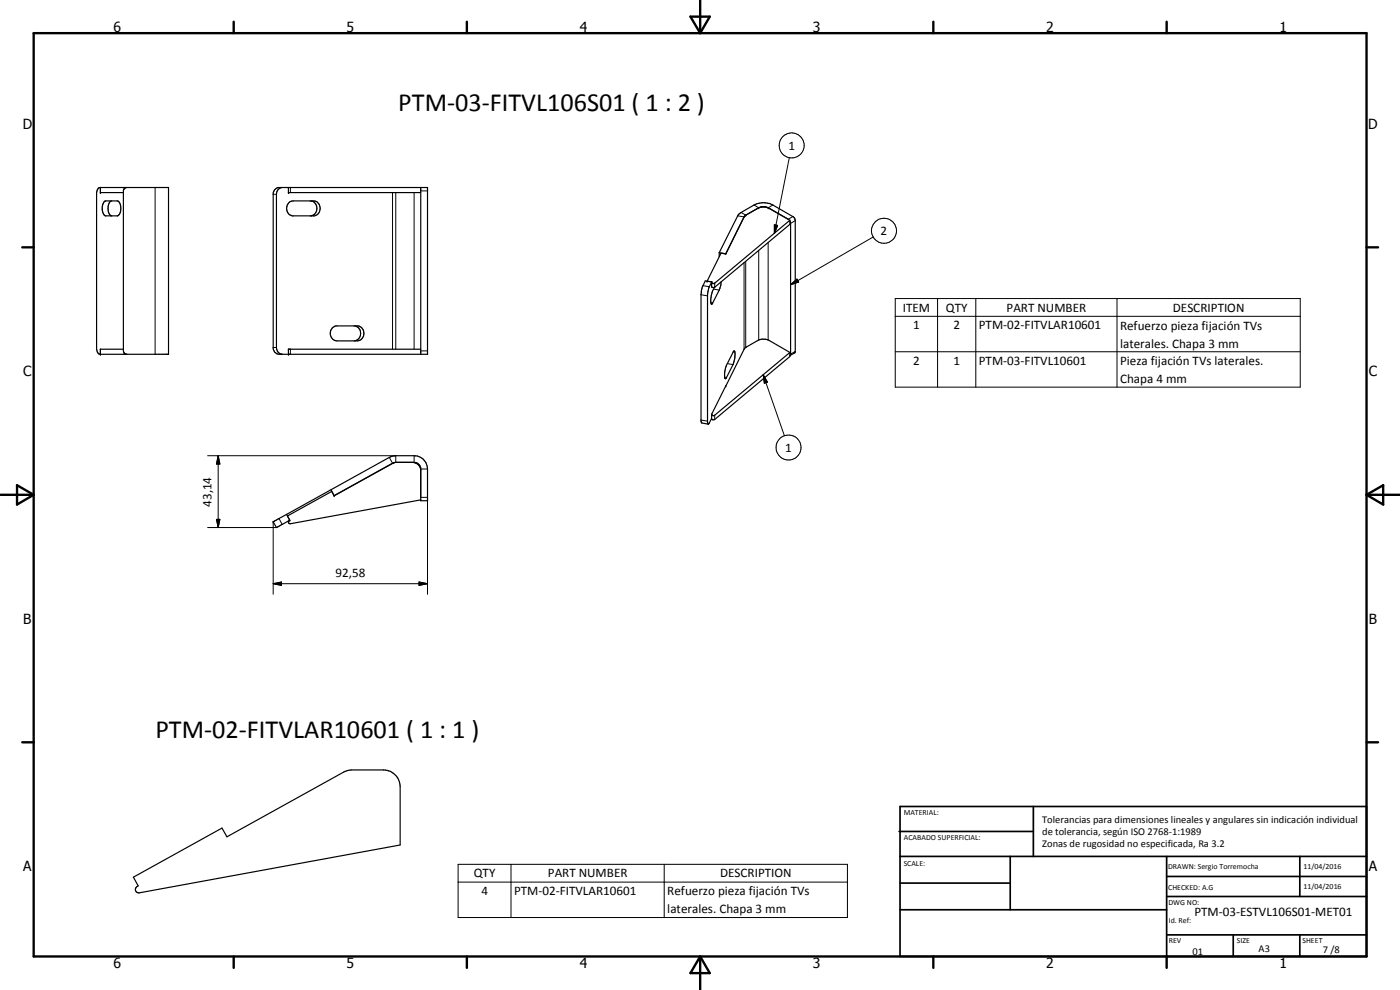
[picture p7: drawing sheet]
<svg xmlns="http://www.w3.org/2000/svg" width="420mm" height="297mm" viewBox="0 0 420 297" stroke-linecap="round" stroke-linejoin="round" font-family="sans-serif">
<g fill="none" stroke="#000" stroke-width=".35">
<path d="M29.5 56.6l.5-.3h20.6v50h-20.6l-.8-.7-.2-1v-46.7zM30.1 56.3v1.5h6.9M37.3 56.6l-.3 .7v48l.3 .6M37.3 56.3v.3M38 56.3l-.7 .3M82.4 57l.7-.6 .6-.1h44.6v50h-44.6l-.6-.1-.7-.6-.4-1v-46.7zM84.7 56.3a1.97 1.97 0 0 0-1.7 2v46a1.95 1.95 0 0 0 1.7 2M86.6 56.3v1.5h39.7M126.3 56.3v50M31.3 60.5l.5-.2h3.4a2.82 2.82 0 0 1 .9 3.5l-.8 1h-3.7a3.3 3.3 0 0 1-.3-4.3zM33.5 60.3a2.82 2.82 0 0 0-.9 3.5l.7 1M86.8 60.7l1.2-.4h6.1a2.3 2.3 0 0 1 2 2.1 2.3 2.3 0 0 1-1.7 2.4h-6.7a2.4 2.4 0 0 1-.9-4.1z"/>
<path d="M93.1 60.3a2.29 2.29 0 0 1 2 2.1 2.29 2.29 0 0 1-1.7 2.4M215.8 75.8v1.2M215.8 75.8l2 .4M217.8 76.2h.1M217.8 76.2l-1.4-.3-4.2 8.5 1.4 .3M223.4 64.9l-5.6 11.3M223.6 64.8l4-2.4a2.8 2.8 0 0 1 2.9 0l6 3.4M223.6 64.7l-5.8 11.5M223.6 64.8l-.1 .1M227.7 62.4l-4.1 2.3M227.9 62.3a4.1 4.1 0 0 1 3 .2l6.2 3.6M237.1 66.4l.2 .6v39.3l-.2 .4 1.4-.8 .2-.3v-39.6l-.6-.9-6.2-3.6a6.1 6.1 0 0 0-5.6 0l-3.9 2.3-.9 .7-5.7 11.3"/>
<path d="M237.1 66.1v1.2l-22.6 18.9-.9-.1v-1.3M237.1 66.1l-22.6 18.9-.6 .1-.3-.3M99.7 98.4l1.1-.6h6.7a2.3 2.3 0 0 1 1.7 2.4 2.3 2.3 0 0 1-2 2.1h-6.1a2.29 2.29 0 0 1-1.9-1.5 2.29 2.29 0 0 1 .5-2.4zM106.6 97.8a2.3 2.3 0 0 1 1.6 2.4 2.3 2.3 0 0 1-2 2.1M213.6 84.6l-1.9-.3-.9 1.8-.4 2.3v37.9l.2 .6 1.9 .4M213.6 84.6l-.9 1.9-.4 1.9 .2 38.8 .1 .1 .3-.4 .7-1.4M213.6 84.6v.1M213.6 84.7v.1M216.4 84.5l-.6 2.5-2 4.1-.2 .2-.2-.2a7.3 7.3 0 0 1 1-4.9M37 104.8h-6.9v1.5M37.3 105.9l.7 .4M37.3 105.9v.4"/>
<path d="M126.3 104.8h-39.7v1.5M217.7 113.6h.1M217.8 115.8h.1M220.2 105.4v-.1a1.8 1.8 0 0 1 .3 1.9l-.5 2.2-2.3 4.2a5 5 0 0 1 .2-3.6zM237.1 105.7l-6.5-3.7a3.7 3.7 0 0 0-3.2 .2l-3.4 1.9-.7 .6-9.7 19.5M237.1 105.7v1.3l-22.6 18.9-.9-.1v-1.3M237.1 105.7l-22.6 18.9-.6 .1-.3-.2M118.8 138.7l-1 .3-17.5 9.7-1-1.8M123.8 138.7a2.57 2.57 0 0 1 2.5 2.2M213.6 124.2v.2M213.6 124.4v.1M83 158.3h.1"/>
<path d="M86 154.3l-4 2.2 1 1.8M86 154.3l.9 1.8-3.9 2.2M126.3 150l-39.1 7.1a.52 .52 0 0 1-.6-.4 .52 .52 0 0 1 .4-.6l-.7-1.3 13.3-7.4 .7 1.4 18.1-10 5.9-.1a2.07 2.07 0 0 1 2 1.7v9.8h2v-9.5a4 4 0 0 0-4-4h-5.5l-2 .5-30.8 17.1M40 263.2l26.6-14.7 1.5 2.6 35.5-19.7 2-.4h9.5a5 5 0 0 1 5 5v17.5l-78.3 14.4a1.05 1.05 0 0 1-1.2-.9 1.05 1.05 0 0 1 .9-1.2z"/>
</g>
<g fill="none" stroke="#000" stroke-width=".3">
<path d="M30.1 56.3v1.5M46.6 56.3v50M82 58.3h1M87.2 56.3v1.5M117.8 57.8v47M118.8 57.8v47M124.3 57.8v47M126.3 57.3h2M236.9 47.3l-4.5 22.7M221.4 64.8l1.9 .4M222.4 63.8l1.4 .8M223.3 78.8v26"/>
<path d="M223.8 64.6h.1M223.8 78.4v25.8M226.3 61.5l1.4 .9M227.7 62.4h.1M227.7 75.1v26.9M230.5 62.4h.1M230.5 72.8v29.2M231.9 61.5l-1.4 .9M232.4 67.4l1 .2-1 2.4zM237.9 65l-1.4 .8M238.7 66.2l-1.4 .8M262 71.1l-24.7 14.3"/>
<path d="M210.4 88.4l1.9 .4M211 85.7l1.9 .3M213.3 90.8l.6 .1M214.2 86.7l1.6 .3M214.5 85v1.2M237.3 85.4l1.9-1.7 .5 .9zM268.7 89.6h121.5v26.6h-121.5zM268.7 94.9h121.5M281.4 89.6v26.6M292.9 89.6v26.6M335.2 89.6v26.6M30.1 104.8v1.5"/>
<path d="M82 104.3h1M87.2 104.8v1.5M126.3 105.3h2M217.5 113.2h.5M218.3 109.1l1.7 .3M229.1 112.4l1.2 2.3-.9 .3zM229.1 112.4l6.3 18.3M238.7 105.5l-1.4 .8M268.7 105.5h121.5M62.3 136.7h56.5v2M65.5 136.7l.5 2.5h-1zM65.5 136.7v21.6"/>
<path d="M116.8 137.2l1 1.8M124.3 136.7v2M210.4 126l1.9 .4M214.5 124.6v1.3M62.3 158.3h20.7M65 155.8h1l-.5 2.5zM82 156.5v21.8M83.7 155.6l1 1.8M126.3 149.2h2v29.1M126.3 140.7h2M82 175.1l2.5-.5v1zM82 175.1h46.3"/>
<path d="M125.8 174.6l2.5 .5-2.5 .5zM137.5 259.3h116.8v16h-116.8zM153.4 259.3v16M199.3 259.3v16M137.5 264.7h116.8"/>
<circle cx="237.6" cy="43.6" r="3.8"/>
<circle cx="265.3" cy="69.2" r="3.8"/>
<circle cx="236.6" cy="134.3" r="3.8"/>
</g>
<g fill="#000">
<circle cx="30.1" cy="56.3" r=".18"/>
<circle cx="30.1" cy="57.8" r=".18"/>
<circle cx="86.6" cy="57.8" r=".18"/>
<circle cx="86.6" cy="56.3" r=".18"/>
<circle cx="212.2" cy="84.4" r=".18"/>
<circle cx="30.1" cy="106.3" r=".18"/>
<circle cx="30.1" cy="104.8" r=".18"/>
<circle cx="86.6" cy="104.8" r=".18"/>
<circle cx="86.6" cy="106.3" r=".18"/>
<circle cx="217.8" cy="115.8" r=".18"/>
<circle cx="82" cy="156.5" r=".18"/>
<circle cx="86.9" cy="156.1" r=".18"/>
<circle cx="100.3" cy="148.7" r=".18"/>
</g>
<g fill="none" stroke="#000" stroke-width=".71">
<path d="M10.1 9.9h400v277.1h-400zM70.1 6.5v3.4M140.1 6.5v3.4M207.2 5h5.8l-2.9 4.9zM210.1 0v9.9M280.1 6.5v3.4M350.1 6.5v3.4M6.7 74.2h3.4M410.1 74.2h3.5M.1 148.5h10M5.1 145.6l5 2.9-5 2.9zM410.1 148.5h10"/>
<path d="M410.1 148.5l5-2.9v5.8zM6.7 222.7h3.4M410.1 222.7h3.5M70.1 287v3.4M140.1 287v3.4M210.1 287v10M210.1 287l2.9 5h-5.8zM280.1 287v3.4M350.1 287v3.4"/>
</g>
<g fill="none" stroke="#000" stroke-width=".51">
<path d="M269.8 249.5h40.3M270.1 242h140v45h-140zM270.1 257h140M303.2 257v16M310.1 242v15M350.1 257v30M390.1 257v12M270.1 265h33.1M270.1 273h80M350.1 269h60M350.1 263h60M350.1 280.5h60"/>
<path d="M370.1 280.5v6.5M390.1 280.5v6.5"/>
</g>
<path d="M232.4 67.4l1 .2-1 2.4zM237.3 85.4l1.9-1.7 .5 .9zM229.1 112.4l1.2 2.3-.9 .3zM65.5 136.7l.5 2.5h-1zM65 155.8h1l-.5 2.5zM82 175.1l2.5-.5v1zM125.8 174.6l2.5 .5-2.5 .5z" fill="#000"/>
<g font-size="7.9">
<text x="119.5" y="33.3">PTM-03-FITVL106S01 ( 1 : 2 )</text>
<text x="46.6" y="221.5">PTM-02-FITVLAR10601 ( 1 : 1 )</text>
</g>
<g font-size="4.2">
<text x="34" y="9.6">6</text>
<text x="104" y="9.6">5</text>
<text x="174" y="9.6">4</text>
<text x="244" y="9.6">3</text>
<text x="314" y="9.6">2</text>
<text x="384" y="9.6">1</text>
<text x="6.8" y="38.7">D</text>
<text x="410.6" y="38.7">D</text>
<text x="7" y="112.9">C</text>
<text x="410.8" y="112.9">C</text>
<text x="7" y="187.1">B</text>
<text x="410.8" y="187.1">B</text>
<text x="7" y="261.4">A</text>
<text x="410.8" y="261.4">A</text>
<text x="34" y="290.4">6</text>
<text x="104" y="290.4">5</text>
<text x="174" y="290.4">4</text>
<text x="244" y="290.4">3</text>
<text x="314" y="290.4">2</text>
<text x="384" y="290.4">1</text>
</g>
<g font-size="3.9">
<text x="236.6" y="44.9">1</text>
<text x="264.3" y="70.5">2</text>
<text x="271" y="93.6">ITEM</text>
<text x="283.9" y="93.6">QTY</text>
<text x="302.1" y="93.6">PART NUMBER</text>
<text x="352" y="93.6">DESCRIPTION</text>
<text x="274.1" y="98.8">1</text>
<text x="286.1" y="98.8">2</text>
<text x="293.7" y="98.8">PTM-02-FITVLAR10601</text>
<text x="336.2" y="99">Refuerzo pieza fijación TVs</text>
<text x="336.2" y="104.3">laterales. Chapa 3 mm</text>
<text x="274.1" y="109.5">2</text>
<text x="286.1" y="109.5">1</text>
<text x="293.7" y="109.5">PTM-03-FITVL10601</text>
<text x="336.2" y="109.6">Pieza fijación TVs laterales.</text>
<text x="336.2" y="114.9">Chapa 4 mm</text>
<text x="235.7" y="135.6">1</text>
<text x="63.4" y="152" transform="rotate(-90 63.4 152)">43,14</text>
<text x="100.7" y="173.1">92,58</text>
<text x="142.2" y="263.3">QTY</text>
<text x="164.5" y="263.3">PART NUMBER</text>
<text x="216.1" y="263.3">DESCRIPTION</text>
<text x="144.5" y="268.6">4</text>
<text x="154.3" y="268.6">PTM-02-FITVLAR10601</text>
<text x="200.3" y="268.6">Refuerzo pieza fijación TVs</text>
<text x="200.3" y="274">laterales. Chapa 3 mm</text>
<text x="358.5" y="275">PTM-03-ESTVL106S01-MET01</text>
</g>
<g font-size="3.1">
<text x="312.7" y="246.8">Tolerancias para dimensiones lineales y angulares sin indicación individual</text>
<text x="312.7" y="250.4">de tolerancia, según ISO 2768-1:1989</text>
<text x="312.7" y="254">Zonas de rugosidad no especificada, Ra 3.2</text>
<text x="357.9" y="286.4">01</text>
<text x="377.7" y="285.6">A3</text>
<text x="397" y="285.9">7 /8</text>
</g>
<g font-size="2.4">
<text x="271.2" y="244.4">MATERIAL:</text>
<text x="271.3" y="252">ACABADO SUPERFICIAL:</text>
<text x="271.2" y="259.7">SCALE:</text>
<text x="350.6" y="260.8">DRAWN: Sergio Torremocha</text>
<text x="391.2" y="260.6">11/04/2016</text>
<text x="350.6" y="267">CHECKED: A.G</text>
<text x="391.2" y="266.7">11/04/2016</text>
<text x="350.6" y="271.4">DWG NO:</text>
<text x="350.8" y="276.9">Id. Ref:</text>
<text x="350.8" y="282.8">REV</text>
<text x="371.2" y="282.9">SIZE</text>
<text x="390.9" y="282.9">SHEET</text>
</g>
</svg>
